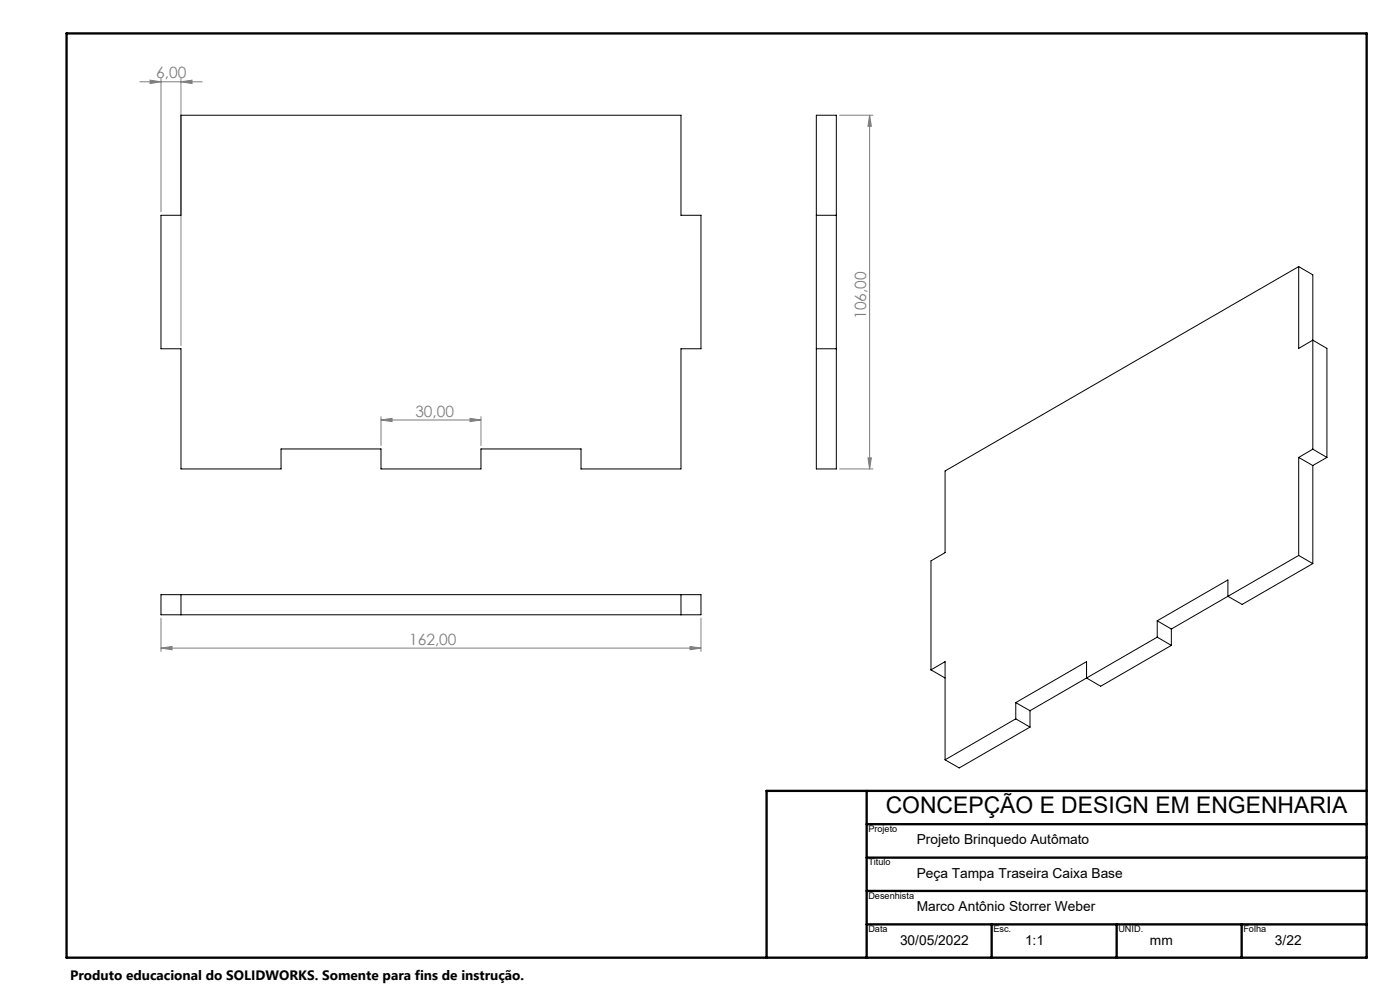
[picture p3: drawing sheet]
<svg xmlns="http://www.w3.org/2000/svg" width="420mm" height="297mm" viewBox="0 0 420 297" stroke-linecap="round" stroke-linejoin="round" font-family="sans-serif">
<g fill="none" stroke="#808080" stroke-width=".3">
<path d="M41.9 24.5h18.7M45 24l3.3 .5-3.3 .5zM48.3 23.5v40M54.3 24.5l3.3-.5v1zM54.3 23.5v80M251.9 34.5h10M260.9 34.5v106M260.9 34.5l.5 3.3h-1zM114.3 125.9l3.3-.5v1zM114.3 124.9v8.6M114.3 125.9h30M141 125.4l3.3 .5-3.3 .5z"/>
<path d="M144.3 124.9v8.6M260.4 137.2h1l-.5 3.3zM251.9 140.5h10M48.3 194.2l3.3-.5v1zM48.3 185.2v10M48.3 194.2h162M207 193.7l3.3 .5-3.3 .5zM210.3 185.2v10"/>
</g>
<path d="M20 10h390v277h-390zM260 237v50M410 237h-180v50M260 247h150M260 257h150M260 267h150M260 277h150M297.5 277v10M335 277v10M372.5 277v10" fill="none" stroke="#000" stroke-width=".7"/>
<g fill="#808080">
<path d="M141 125.4l3.3 .5-3.3 .5zM114.3 125.9l3.3-.5v1z"/>
<path d="M45 24l3.3 .5-3.3 .5zM54.3 24.5l3.3-.5v1zM48.3 194.2l3.3-.5v1zM207 193.7l3.3 .5-3.3 .5z"/>
<path d="M260.4 137.2h1l-.5 3.3zM260.9 34.5l.5 3.3h-1z"/>
</g>
<g fill="none" stroke="#000" stroke-width=".3">
<path d="M54.3 34.5h150v30h6v40h-6v36h-30v-6h-30v6h-30v-6h-30v6h-30v-36h-6v-40h6zM244.9 34.5h6v106h-6zM244.9 64.5h6M389.6 79.9v24.5l4.2-2.5 4.3 2.5v32.7M389.6 79.9l4.2 2.5v52.2M389.6 79.9l-106.1 61.2v24.5l-4.2 2.5v32.7M244.9 104.5h6M389.6 137.1v29.4M389.6 137.1l4.2 2.4M393.8 139.5v29.4M393.8 134.6l-4.2 2.5M393.8 134.6l4.3 2.5"/>
<path d="M398.1 137.1l-4.3 2.4M48.3 178.2h162v6.1h-162zM54.3 178.2v6.1M204.3 178.2v6.1M368.4 178.7v-4.9l-21.2 12.3M368.4 178.7l-17 9.8M389.6 166.5l-21.2 12.2M389.6 166.5l4.2 2.4M393.8 168.9l-21.2 12.2-4.2-2.4M347.2 186.1v4.9M347.2 191l-21.2 12.2M347.2 186.1l4.2 2.4"/>
<path d="M347.2 191l4.2 2.4M351.4 188.5v4.9M351.4 193.4l-21.2 12.3-4.2-2.5M279.3 200.8l4.2-2.5v29.4M279.3 200.8l4.2 2.4M304.7 210.6v4.8M304.7 215.4l-21.2 12.3M304.7 210.6l4.3 2.4M304.7 215.4l4.3 2.5M309 213v4.9M309 217.9l-21.2 12.2-4.3-2.4M326 203.2v-4.9l-21.3 12.3"/>
<path d="M326 203.2l-17 9.8"/>
</g>
<text font-size="6.9" x="265.7" y="243.7">CONCEPÇÃO E DESIGN EM ENGENHARIA</text>
<g font-size="4.7" fill="#808080">
<text x="46.9" y="23.5">6,00</text>
<text x="259.9" y="95.6" transform="rotate(-90 259.9 95.6)">106,00</text>
<text x="124.6" y="124.8">30,00</text>
<text x="122.7" y="193.2">162,00</text>
</g>
<g font-size="4.1">
<text x="275" y="253.1">Projeto Brinquedo Autômato</text>
<text x="275" y="263.1">Peça Tampa Traseira Caixa Base</text>
<text x="275" y="273.1">Marco Antônio Storrer Weber</text>
<text x="270" y="283.1">30/05/2022</text>
<text x="307.5" y="283.1">1:1</text>
<text x="345" y="283.1">mm</text>
<text x="382.5" y="283.1">3/22</text>
<text x="21" y="293.7">Produto educacional do SOLIDWORKS. Somente para fins de instrução.</text>
</g>
<g font-size="2.7">
<text x="260.5" y="249.4">Projeto</text>
<text x="260.5" y="259.4">Titulo</text>
<text x="260.5" y="269.4">Desenhista</text>
<text x="260.5" y="279.4">Data</text>
<text x="298" y="279.4">Esc.</text>
<text x="335.5" y="279.4">UNID.</text>
<text x="373" y="279.4">Folha</text>
</g>
</svg>
